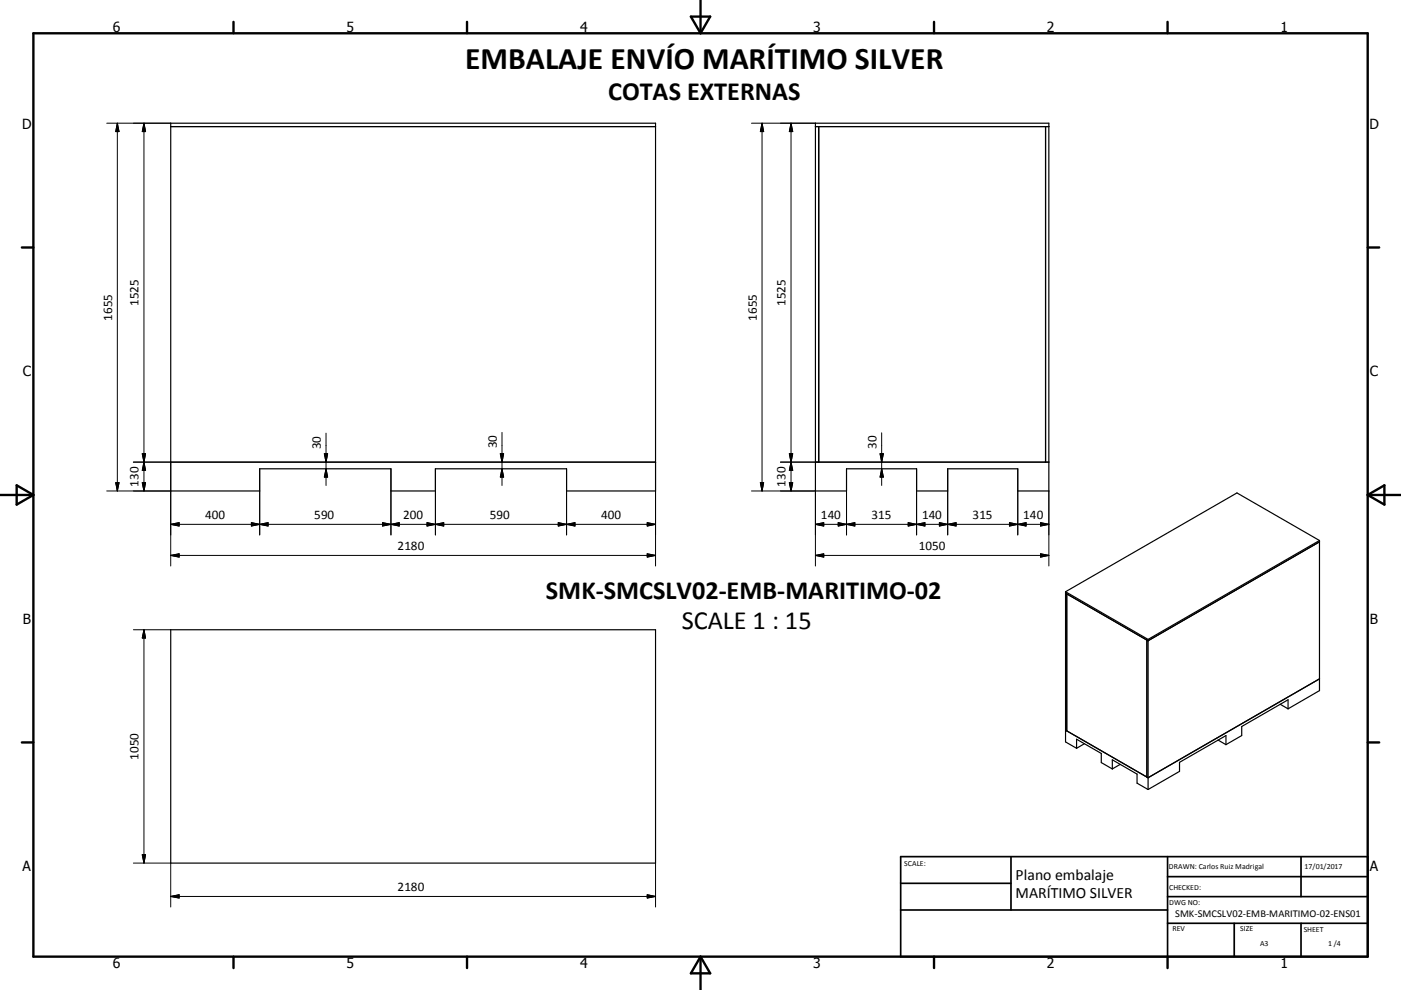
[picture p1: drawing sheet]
<svg xmlns="http://www.w3.org/2000/svg" width="420mm" height="297mm" viewBox="0 0 420 297" stroke-linecap="round" stroke-linejoin="round" font-family="sans-serif">
<g fill="none" stroke="#000" stroke-width=".36">
<path d="M51.2 37h145.3v110.3h-26.6v-6.7h-39.4v6.7h-13.3v-6.7h-39.3v6.7h-26.7zM51.2 38h145.3M244.5 37h70v110.3h-9.4v-6.7h-21v6.7h-9.3v-6.7h-21v6.7h-9.3zM244.5 38h70M245.5 38v100.6M313.5 38v100.6M51.2 138.6h145.3M244.5 138.6h70M319.5 177.5v45.1l3.3 1.9M319.5 177.5l24.7 14.3M395.6 162.2v45l-9.4 5.5M395.6 162.6l-51.4 29.6"/>
<path d="M395.6 162.2l-51.4 29.6M395.6 162.2l-24.7-14.3-51.4 29.6M51.2 188.9h145.3v70h-145.3zM344.2 192.2l-24.7-14.2 .3 .2v41.1l-.3-.2 24.7 14.2M344.2 191.8v45.1M344.2 192.2l-.4-.2v41.1l.4 .2M383.8 211.3l2.4 1.4M386.2 212.7v-2.8l-13.9 8.1v2.7l-4.8 2.7M395.6 203.7l-51.4 29.6M322.8 224.5v-2.7l7.4 4.2v2.8l3.3 1.9M325.1 223.1l-2.3 1.4M333.5 230.7v-2.8l7.4 4.3v2.8l3.3 1.9"/>
<path d="M335.8 229.3l-2.3 1.4M365.2 222l2.3 1.4M367.5 223.4v-2.7l-13.9 8v2.7l-9.4 5.5"/>
</g>
<g fill="none" stroke="#000" stroke-width=".71">
<path d="M10 10h400v277h-400zM70 6.6v3.4M140 6.6v3.4M207.1 5h5.8l-2.9 5zM210 0v10M280 6.6v3.4M350 6.6v3.4M6.6 74.2h3.4M410 74.2h3.5M0 148.5h10M5 145.6l5 2.9-5 2.9zM410 148.5h10.1"/>
<path d="M410 148.5l5.1-2.9v5.8zM6.6 222.7h3.4M410 222.7h3.5M70 287v3.4M140 287v3.4M210 287v10M210 287l2.9 5h-5.8zM280 287v3.4M350 287v3.4"/>
</g>
<path d="M270 257h140v30h-140zM303.1 257v16M350 257v30M390.1 257v12M270 265h33.1M270 273h80M350 277h60M350 269h60M350 263h60M370 277v10M390.1 277v10" fill="none" stroke="#000" stroke-width=".51"/>
<g fill="none" stroke="#000" stroke-width=".3">
<path d="M32 37h19.2M35.2 37v110.3M35.2 37l.5 2.5h-1zM43.2 37l.4 2.5h-.9zM43.2 37v110.3M225.3 37h19.2M228.5 37l.4 2.5h-.9zM228.5 37v110.3M237.2 37l.5 2.5h-1.1zM237.2 37v110.3M40 138.6h11.2v31.2M42.7 136.1h.9l-.4 2.5z"/>
<path d="M43.2 138.6l.4 2.5h-.9zM97.2 136.1h1l-.5 2.5zM97.7 130v15.6M150 136.1h1l-.5 2.5zM150.5 129.7v15.9M196.5 138.6v31.2M234 138.6h11.5M236.6 136.1h1.1l-.5 2.5zM237.2 138.6l.5 2.5h-1.1zM263.9 136.1h.9l-.5 2.5zM264.3 129.9v15.7M32 147.3h19.2"/>
<path d="M34.7 144.8h1l-.5 2.5zM42.7 144.8h.9l-.4 2.5zM51.2 157.3h145.3M51.2 157.3l2.5-.5v1zM75.4 156.8v1l5-1v1zM77.9 140.6v19.9M97.7 140.6l.5 2.5h-1zM114.7 156.8l5 1v-1l-5 1zM117.2 140.6v19.9M128 156.8l5 1v-1l-5 1zM130.5 140.6v19.9M150.5 140.6l.5 2.5h-1z"/>
<path d="M167.4 156.8v1l5-1v1zM169.9 140.6v19.9M194 156.8l2.5 .5-2.5 .5zM225.3 147.3h19.2v22.5M228 144.8h.9l-.4 2.5zM236.6 144.8h1.1l-.5 2.5zM244.5 157.3h70M244.5 157.3l2.5-.5v1zM251.3 156.8l5 1v-1l-5 1zM253.8 140.6v19.9M264.3 140.6l.5 2.5h-.9zM272.3 156.8l5 1v-1l-5 1z"/>
<path d="M274.8 140.6v19.9M281.6 156.8v1l5-1v1zM284.1 140.6v19.9M302.6 156.8l5 1v-1l-5 1zM305.1 140.6v19.9M312 156.8l2.5 .5-2.5 .5zM314.5 147.3v22.5M51.2 166.6l2.5-.5v1zM51.2 166.6h145.3M194 166.1l2.5 .5-2.5 .5zM244.5 166.6h70M244.5 166.6l2.5-.5v1z"/>
<path d="M312 166.1l2.5 .5-2.5 .5zM40 188.9h11.2M43.2 188.9v70M43.2 188.9l.4 2.5h-.9zM40 258.9h11.2v13.2M42.7 256.4h.9l-.4 2.5zM196.5 258.9v13.2M51.2 268.9l2.5-.5v1zM51.2 268.9h145.3M194 268.4l2.5 .5-2.5 .5z"/>
</g>
<g fill="#000" stroke="#000" stroke-width=".3">
<path d="M35.2 37l.5 2.5h-1zM43.2 37l.4 2.5h-.9zM228.5 37l.4 2.5h-.9zM237.2 37l.5 2.5h-1.1zM42.7 136.1h.9l-.4 2.5zM97.2 136.1h1l-.5 2.5zM150 136.1h1l-.5 2.5zM236.6 136.1h1.1l-.5 2.5zM263.9 136.1h.9l-.5 2.5zM34.7 144.8h1l-.5 2.5zM42.7 144.8h.9l-.4 2.5zM43.2 138.6l.4 2.5h-.9z"/>
<path d="M51.2 157.3l2.5-.5v1zM75.4 156.8l2.5 .5-2.5 .5zM77.9 157.3l2.5-.5v1zM97.7 140.6l.5 2.5h-1zM114.7 156.8l2.5 .5-2.5 .5zM117.2 157.3l2.5-.5v1zM128 156.8l2.5 .5-2.5 .5zM130.5 157.3l2.5-.5v1zM150.5 140.6l.5 2.5h-1zM167.4 156.8l2.5 .5-2.5 .5zM169.9 157.3l2.5-.5v1zM194 156.8l2.5 .5-2.5 .5z"/>
<path d="M228 144.8h.9l-.4 2.5zM236.6 144.8h1.1l-.5 2.5zM237.2 138.6l.5 2.5h-1.1zM244.5 157.3l2.5-.5v1zM251.3 156.8l2.5 .5-2.5 .5zM253.8 157.3l2.5-.5v1zM264.3 140.6l.5 2.5h-.9zM272.3 156.8l2.5 .5-2.5 .5zM274.8 157.3l2.5-.5v1zM281.6 156.8l2.5 .5-2.5 .5zM284.1 157.3l2.5-.5v1zM302.6 156.8l2.5 .5-2.5 .5z"/>
<path d="M305.1 157.3l2.5-.5v1zM312 156.8l2.5 .5-2.5 .5zM51.2 166.6l2.5-.5v1zM194 166.1l2.5 .5-2.5 .5zM244.5 166.6l2.5-.5v1zM312 166.1l2.5 .5-2.5 .5zM43.2 188.9l.4 2.5h-.9zM42.7 256.4h.9l-.4 2.5zM51.2 268.9l2.5-.5v1zM194 268.4l2.5 .5-2.5 .5z"/>
</g>
<text font-size="9.4" x="139.4" y="20.7">EMBALAJE ENVÍO MARÍTIMO SILVER</text>
<g font-size="7.9">
<text x="182.3" y="30.1">COTAS EXTERNAS</text>
<text x="163.7" y="179.7">SMK-SMCSLV02-EMB-MARITIMO-02</text>
<text x="204.4" y="188.7">SCALE 1 : 15</text>
</g>
<g font-size="4.7">
<text x="304.5" y="263.9">Plano embalaje</text>
<text x="304.5" y="269.3">MARÍTIMO SILVER</text>
</g>
<g font-size="4.2">
<text x="33.9" y="9.6">6</text>
<text x="103.9" y="9.6">5</text>
<text x="173.9" y="9.6">4</text>
<text x="243.8" y="9.6">3</text>
<text x="313.9" y="9.6">2</text>
<text x="383.9" y="9.6">1</text>
<text x="6.7" y="38.7">D</text>
<text x="410.5" y="38.7">D</text>
<text x="6.9" y="112.9">C</text>
<text x="410.7" y="112.9">C</text>
<text x="6.9" y="187.1">B</text>
<text x="410.7" y="187.1">B</text>
<text x="6.8" y="261.4">A</text>
<text x="410.7" y="261.4">A</text>
<text x="33.9" y="290.4">6</text>
<text x="103.9" y="290.4">5</text>
<text x="173.9" y="290.4">4</text>
<text x="243.8" y="290.4">3</text>
<text x="313.9" y="290.4">2</text>
<text x="383.9" y="290.4">1</text>
</g>
<g font-size="3.9">
<text x="41.6" y="91.8" transform="rotate(-90 41.6 91.8)">1525</text>
<text x="235.5" y="91.8" transform="rotate(-90 235.5 91.8)">1525</text>
<text x="33.6" y="96.2" transform="rotate(-90 33.6 96.2)">1655</text>
<text x="226.9" y="96.2" transform="rotate(-90 226.9 96.2)">1655</text>
<text x="96.2" y="134.7" transform="rotate(-90 96.2 134.7)">30</text>
<text x="148.9" y="134.5" transform="rotate(-90 148.9 134.5)">30</text>
<text x="262.8" y="134.6" transform="rotate(-90 262.8 134.6)">30</text>
<text x="41.6" y="146" transform="rotate(-90 41.6 146)">130</text>
<text x="235.5" y="146" transform="rotate(-90 235.5 146)">130</text>
<text x="61.6" y="155.7">400</text>
<text x="94.2" y="155.7">590</text>
<text x="120.9" y="155.7">200</text>
<text x="146.9" y="155.7">590</text>
<text x="180.3" y="155.7">400</text>
<text x="246.1" y="155.7">140</text>
<text x="261.3" y="155.7">315</text>
<text x="276.4" y="155.7">140</text>
<text x="291.6" y="155.7">315</text>
<text x="306.7" y="155.7">140</text>
<text x="119.2" y="165.1">2180</text>
<text x="275.5" y="165.1">1050</text>
<text x="41.6" y="227.9" transform="rotate(-90 41.6 227.9)">1050</text>
<text x="119.2" y="267.4">2180</text>
</g>
<text font-size="3.1" x="352.3" y="275.3">SMK-SMCSLV02-EMB-MARITIMO-02-ENS01</text>
<g font-size="2.4">
<text x="271.1" y="259.7">SCALE:</text>
<text x="350.4" y="260.8">DRAWN: Carlos Ruiz Madrigal</text>
<text x="391.1" y="260.6">17/01/2017</text>
<text x="350.5" y="267">CHECKED:</text>
<text x="350.5" y="271.4">DWG NO:</text>
<text x="351.5" y="279.3">REV</text>
<text x="371.9" y="279.4">SIZE</text>
<text x="390.9" y="279.6">SHEET</text>
<text x="377.8" y="283.9">A3</text>
<text x="398.2" y="283.8">1 /4</text>
</g>
</svg>
